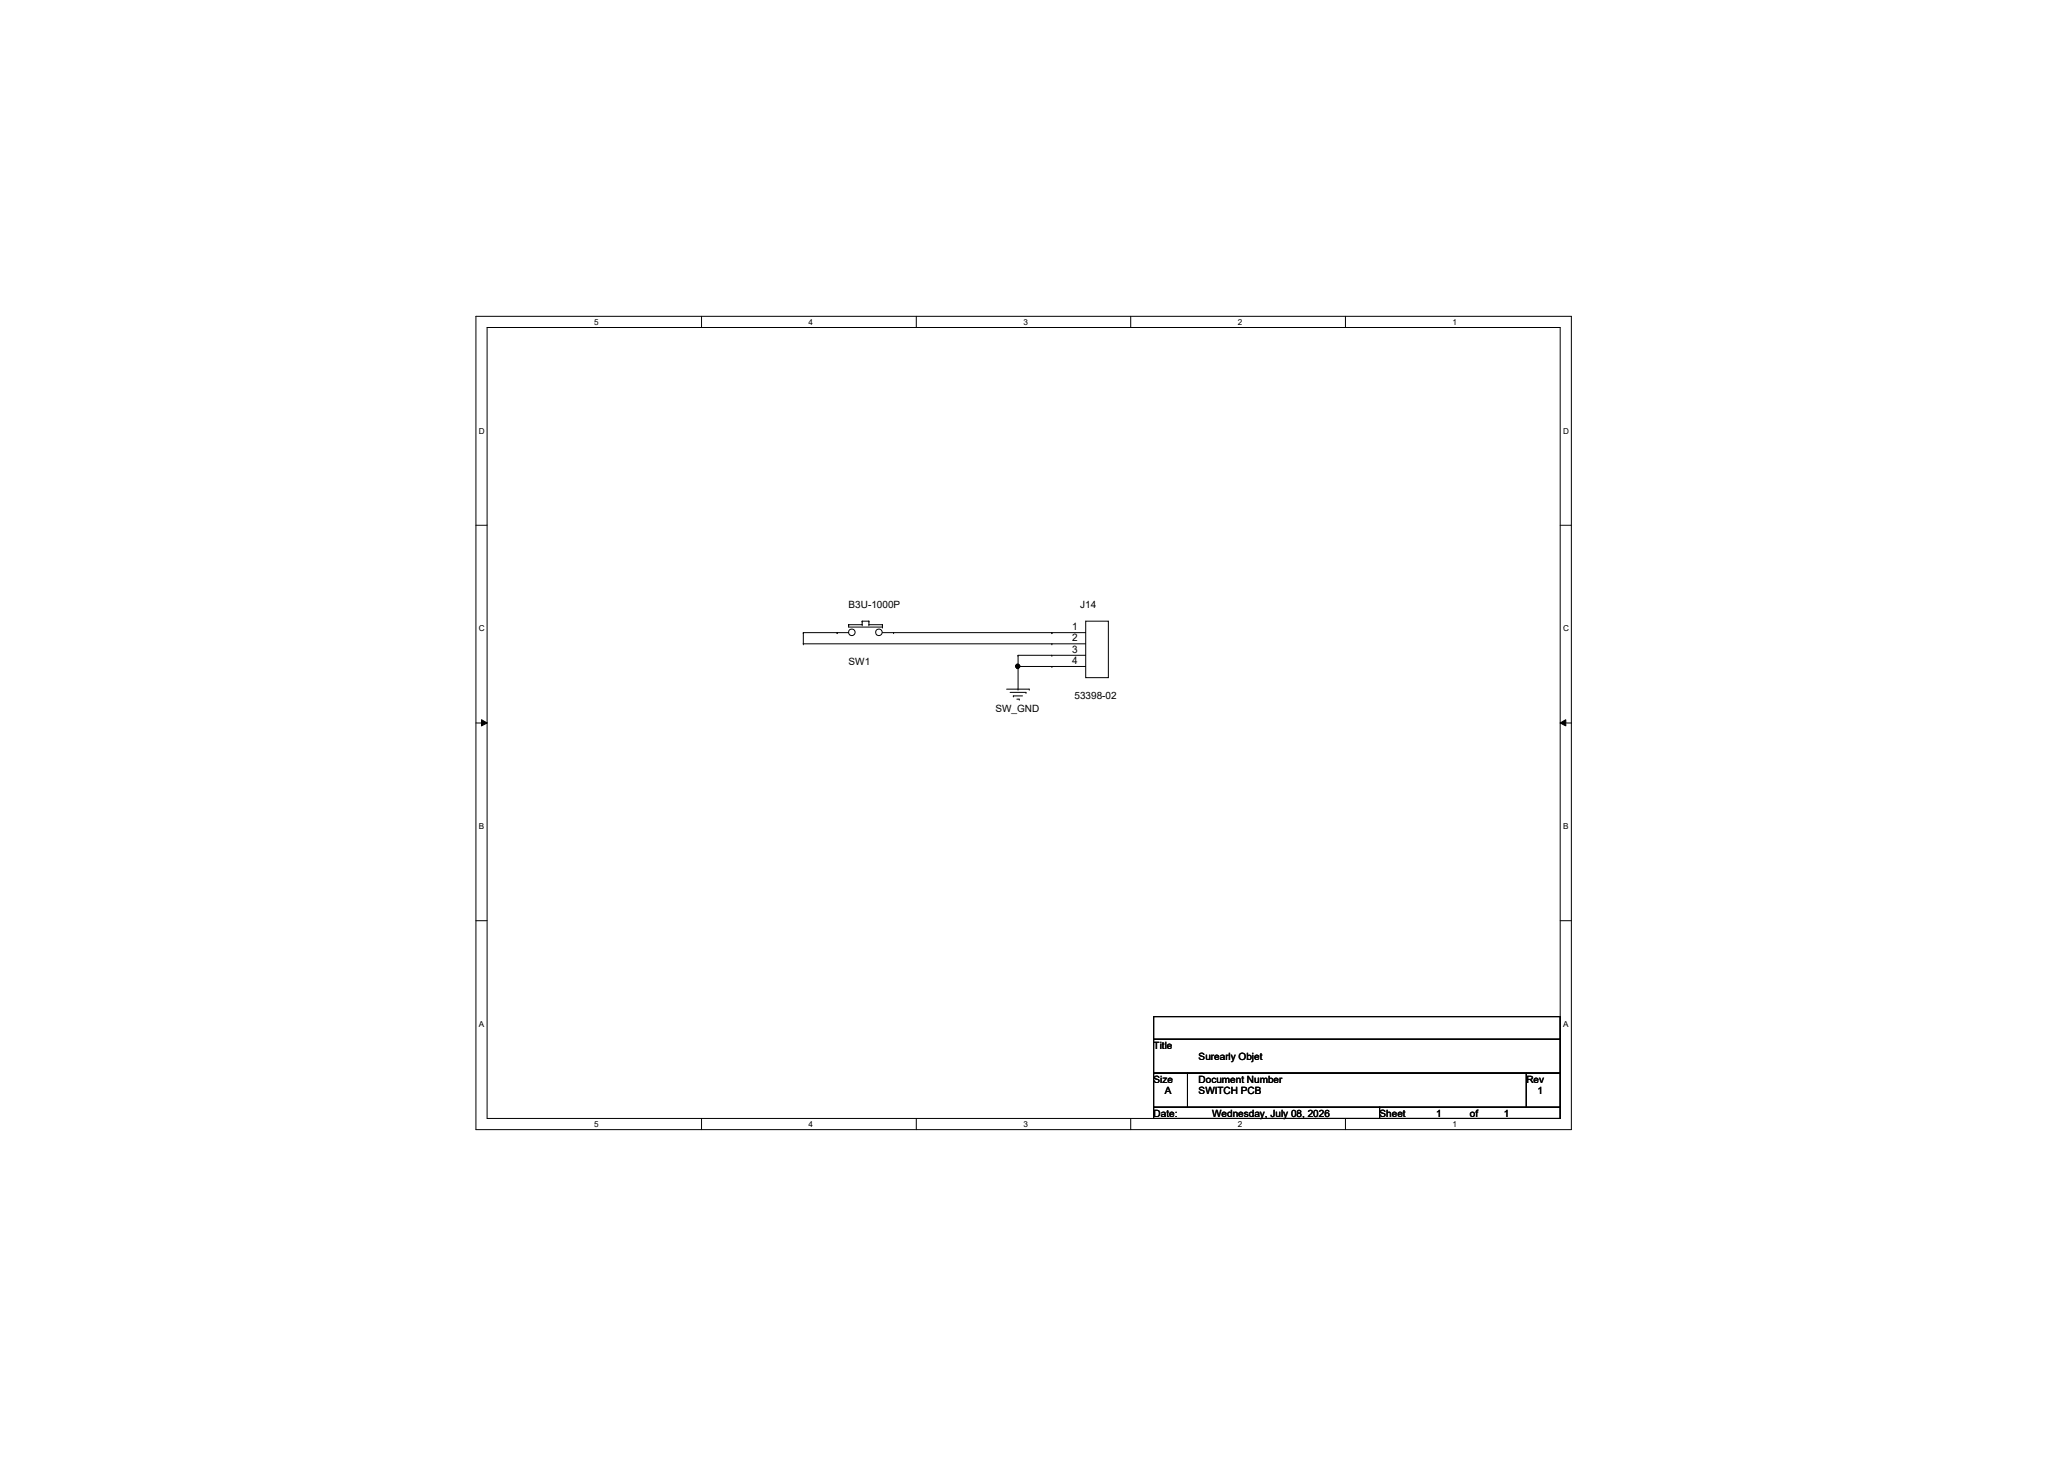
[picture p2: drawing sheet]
<svg xmlns="http://www.w3.org/2000/svg" width="297mm" height="210mm" viewBox="0 0 297 210" stroke-linecap="round" stroke-linejoin="round" font-family="sans-serif">
<path d="M68.5 45.5h157.6v117h-157.6zM70.1 47.1h154.4v113.8h-154.4z" fill="none" stroke="#000" stroke-width=".14"/>
<g fill="#fff">
<path d="M85.5 45.7h.6v1.3h-.6z"/>
<path d="M85.5 161.1h.6v1.3h-.6z"/>
</g>
<path d="M101 45.5v1.6M101 160.9v1.6" fill="none" stroke="#000" stroke-width=".14"/>
<g fill="#fff">
<path d="M116.4 45.7h.6v1.3h-.6z"/>
<path d="M116.4 161.1h.6v1.3h-.6z"/>
</g>
<path d="M131.9 45.5v1.6M131.9 160.9v1.6" fill="none" stroke="#000" stroke-width=".14"/>
<g fill="#fff">
<path d="M147.3 45.7h.6v1.3h-.6z"/>
<path d="M147.3 161.1h.6v1.3h-.6z"/>
</g>
<path d="M162.7 45.5v1.6M162.7 160.9v1.6" fill="none" stroke="#000" stroke-width=".14"/>
<g fill="#fff">
<path d="M178.1 45.7h.6v1.3h-.6z"/>
<path d="M178.1 161.1h.6v1.3h-.6z"/>
</g>
<path d="M193.6 45.5v1.6M193.6 160.9v1.6" fill="none" stroke="#000" stroke-width=".14"/>
<g fill="#fff">
<path d="M209 45.7h.6v1.3h-.6z"/>
<path d="M209 161.1h.6v1.3h-.6z"/>
<path d="M68.9 61.3h.8v1.4h-.8z"/>
<path d="M225 61.3h.8v1.4h-.8z"/>
<path d="M68.9 89.8h.8v1.3h-.8z"/>
<path d="M225 89.8h.8v1.3h-.8z"/>
</g>
<path d="M68.5 75.6h1.6M224.5 75.6h1.6" fill="none" stroke="#000" stroke-width=".14"/>
<g fill="#fff">
<path d="M68.9 118.2h.7v1.3h-.7z"/>
<path d="M225 118.2h.7v1.3h-.7z"/>
</g>
<path d="M68.5 104h1.6M69.3 103.5l.8 .5-.8 .4zM224.5 104l.8-.5v.9zM224.5 104h1.6" fill="none" stroke="#000" stroke-width=".14"/>
<path d="M69.3 103.5l.8 .5-.8 .4zM224.5 104l.8-.5v.9z" fill="#000"/>
<g fill="#fff">
<path d="M68.9 146.7h.7v1.3h-.7z"/>
<path d="M225 146.7h.7v1.3h-.7z"/>
</g>
<g fill="none" stroke="#000" stroke-width=".14">
<path d="M115.6 92.6h.1M115.6 91h.1M115.6 91h6.5M115.6 92.6h40.6M115.6 91v1.6M120.5 91h.1M122.1 89.9h.1M122.1 89.9v.3h4.9M122.1 89.9h2M124.1 89.4h.1M124.1 89.9h.1M124.1 89.4h.9"/>
<path d="M124.1 89.4v.5M125 89.9h.1M125 89.4h.1M125 89.9h2M125 89.4v.5M127 90.2h.1M127 89.9h.1M127 91h29.2M127 89.9v.3M128.6 91h.1M144.9 99.1h3.2M145.4 99.6h2.3"/>
<path d="M146.5 94.3h.1M146.5 95.9h.1M146.5 99.1h.1M146.5 94.3h9.7M146.5 95.9h9.7M146.5 94.3v4.8M147.7 99.6h.1M148.1 99.1h.1M151.4 91h.1M151.4 92.6h.1M151.4 94.3h.1M151.4 95.9h.1"/>
<path d="M156.2 89.4h3.3v8.1h-3.3zM145.8 100.1h.1M145.8 100.1h1.3M146.3 100.6h.4M146.7 100.6h.1M68.5 132.5h1.6M224.5 132.5h1.6M166 146.3h58.5v3.2h-58.5zM166 149.5h58.5v4.9h-58.5zM166 154.4h4.9v4.9h-4.9zM166 159.3h32.5v1.6h-32.5zM170.9 154.4h48.8v4.9h-48.8z"/>
<path d="M198.5 159.3h26v1.6h-26zM219.7 154.4h4.8v4.9h-4.8z"/>
<circle cx="122.6" cy="91" r=".47"/>
<circle cx="126.5" cy="91" r=".47"/>
<circle cx="146.5" cy="95.9" r=".31"/>
</g>
<circle cx="146.5" cy="95.9" r=".31" fill="#000"/>
<g font-size="1.5">
<text x="154.3" y="90.6">1</text>
<text x="154.3" y="92.2">2</text>
<text x="154.3" y="93.9">3</text>
<text x="154.3" y="95.5">4</text>
</g>
<g font-size="1.4">
<text x="122.1" y="87.5">B3U-1000P</text>
<text x="155.4" y="87.5">J14</text>
<text x="122.1" y="95.6">SW1</text>
<text x="154.6" y="100.5">53398-02</text>
<text x="143.3" y="102.4">SW_GND</text>
<text x="166" y="150.9">Title</text>
<text x="166" y="155.7">Size</text>
<text x="172.5" y="155.7">Document Number</text>
<text x="172.5" y="152.5">Surearly Objet</text>
<text x="219.7" y="155.7">Rev</text>
<text x="166" y="160.7">Date:</text>
<text x="167.6" y="157.4">A</text>
<text x="172.5" y="157.4">SWITCH PCB</text>
<text x="174.5" y="160.7">Wednesday, July 08, 2026</text>
<text x="198.5" y="160.7">Sheet</text>
<text x="206.7" y="160.7">1</text>
<text x="211.5" y="160.7">of</text>
<text x="216.4" y="160.7">1</text>
<text x="221.3" y="157.4">1</text>
</g>
<g font-size="1.2">
<text x="85.5" y="46.7">5</text>
<text x="116.4" y="46.7">4</text>
<text x="147.3" y="46.7">3</text>
<text x="178.1" y="46.7">2</text>
<text x="209" y="46.7">1</text>
<text x="68.9" y="62.4">D</text>
<text x="225" y="62.4">D</text>
<text x="68.9" y="90.8">C</text>
<text x="225" y="90.8">C</text>
<text x="68.9" y="119.3">B</text>
<text x="225" y="119.3">B</text>
<text x="68.9" y="147.7">A</text>
<text x="225" y="147.7">A</text>
<text x="85.5" y="162.1">5</text>
<text x="116.4" y="162.1">4</text>
<text x="147.3" y="162.1">3</text>
<text x="178.1" y="162.1">2</text>
<text x="209" y="162.1">1</text>
</g>
</svg>
